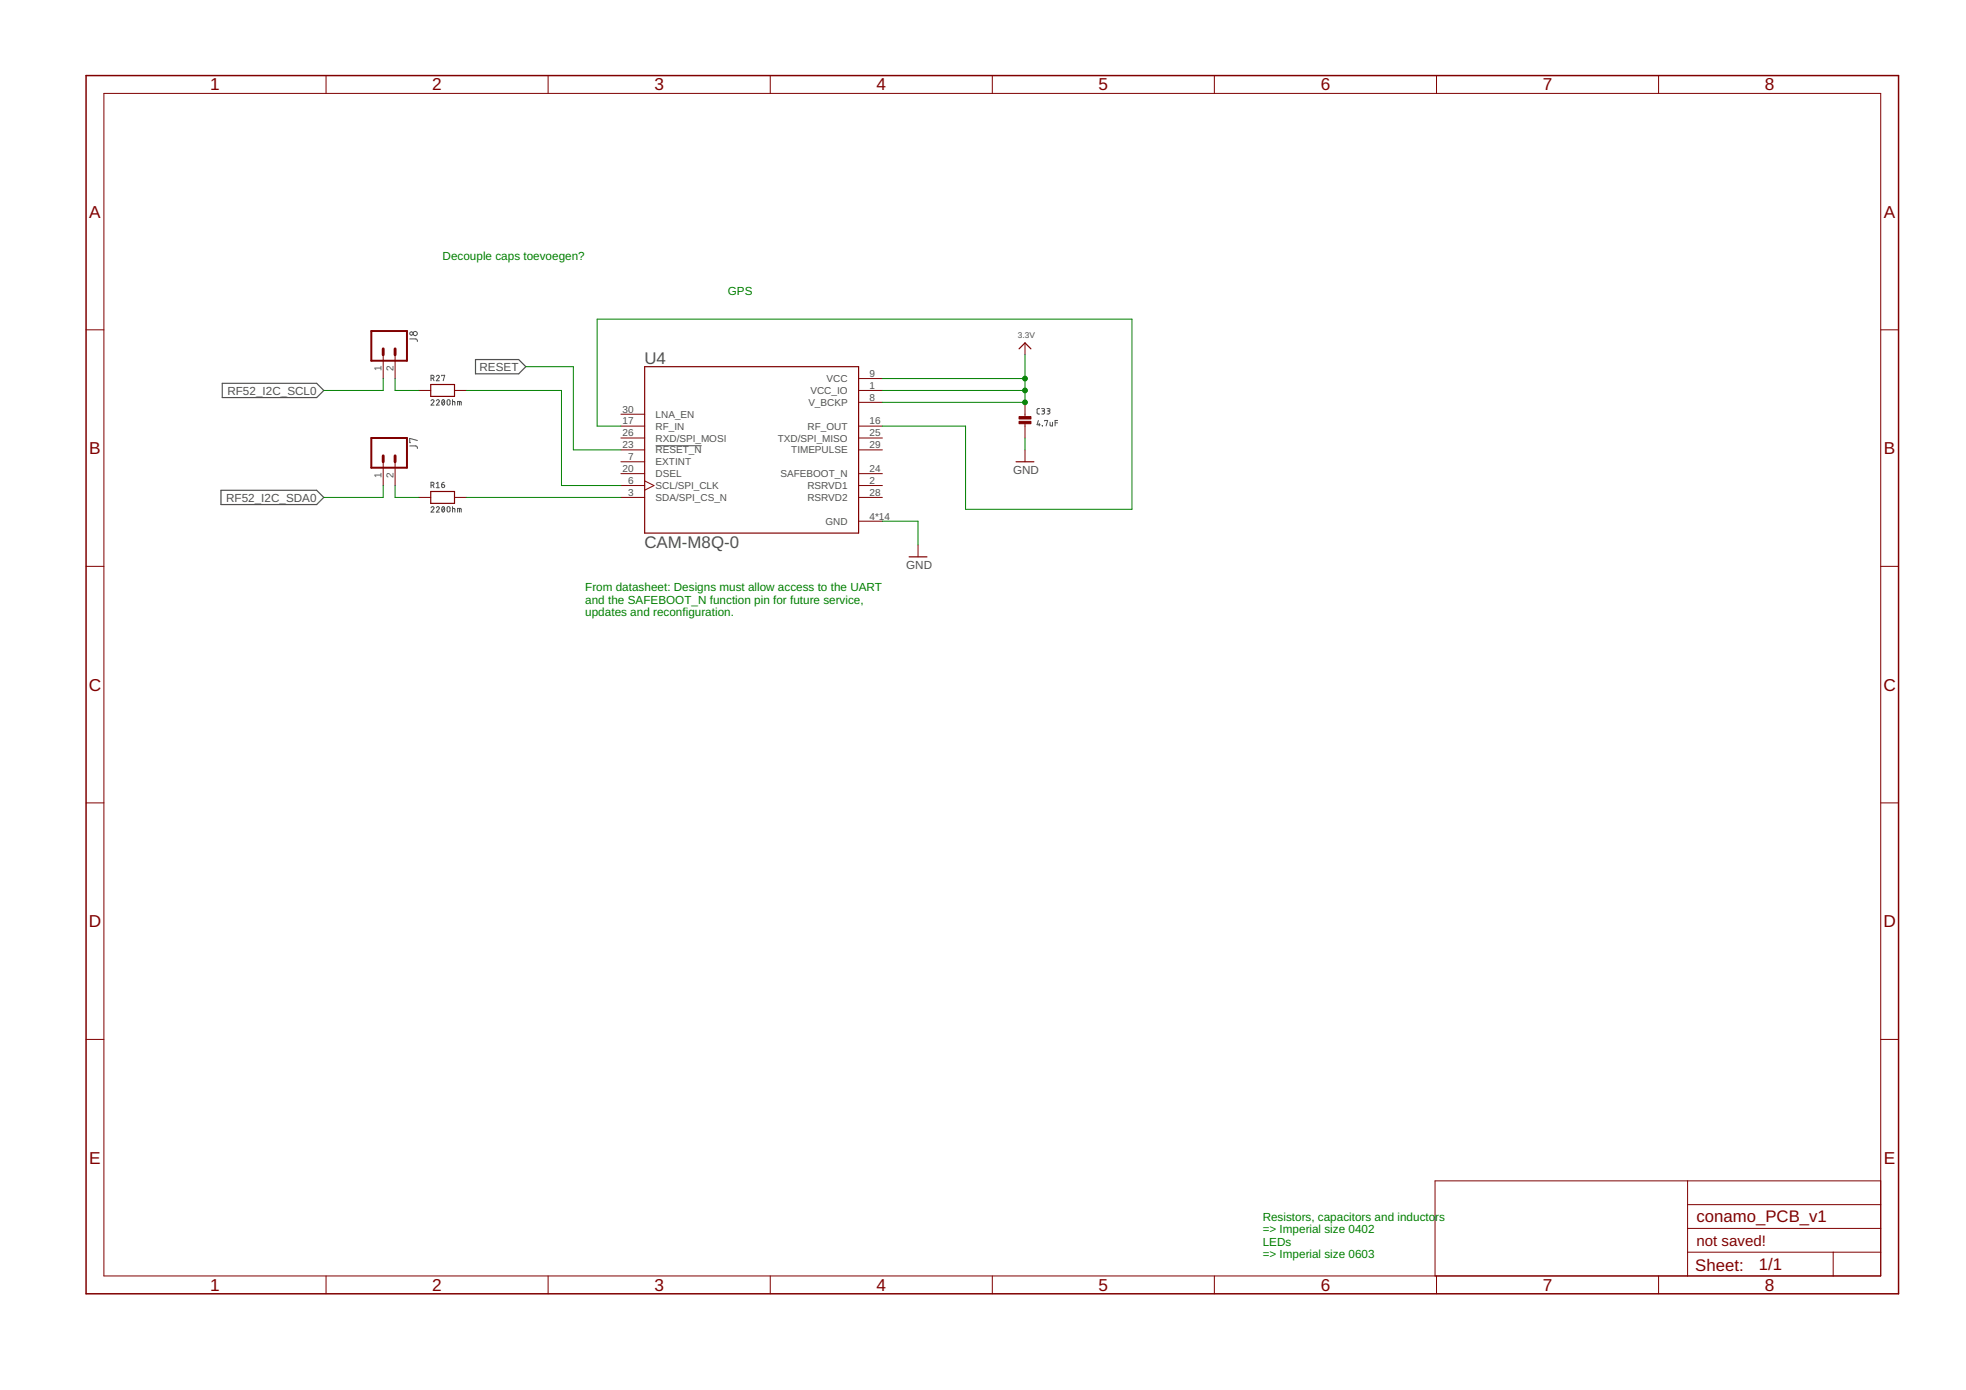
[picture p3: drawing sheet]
<svg xmlns="http://www.w3.org/2000/svg" width="420mm" height="297mm" viewBox="0 0 420 297" stroke-linecap="round" stroke-linejoin="round" font-family="sans-serif">
<g fill="none" stroke="#505050" stroke-width=".21">
<path d="M87.6 72.4l1.4 .1 .2 .5M87.6 95.3h1.4l.2 .5M89.2 94.1l-1.6-.4v.9h.1M92.1 85.7a.32 .32 0 0 1 .5-.3 .32 .32 0 0 1 .1 .5l-.6 .7h.7M92.1 80.8l.6-.1 .1-.2-.2-.3h-.5v1.2M92.5 80.8l.3 .6M93.2 80.5a.32 .32 0 0 1 .5-.3 .32 .32 0 0 1 .1 .5l-.6 .7h.7M93.3 85.7a.32 .32 0 0 1 .4-.3 .32 .32 0 0 1 .1 .5l-.5 .7h.6M94.4 80.3v-.1h.6l-.3 1.2M94.6 85.5l.1-.1a.63 .63 0 0 1 .3 .6 .63 .63 0 0 1-.4 .6l-.2-.6zM95 85.7l-.5 .6M95.7 85.5l.2-.1 .3 .2v.8l-.3 .2-.3-.2z"/>
<path d="M96.7 85.8l.5 .1v.7M96.7 85.4v1.2M97.8 86.6v-.8h.7l.1 .8M98.2 85.8v.8M140.1 95.2h9.8M221.9 89.9l-.3 .9h.7M222.1 90.5v.5M222.2 87.3h-.4l-.2 .3 .1 .7 .5 .2M222.6 87.3h.5l.1 .2v.2l-.5 .1M222.7 91h.1M222.9 87.8l.3 .1v.3l-.1 .2-.5 .1M223.2 90v-.1h.7l-.3 1.1"/>
<path d="M223.8 87.3h.4l.2 .2-.1 .2-.4 .1M224.1 87.8l.2 .1 .1 .3-.2 .2-.4 .1M224.4 90.2v.6l.2 .2h.3v-.8M225.5 90.4h.5M226 89.9h-.5v1.1M92.1 108.5a.32 .32 0 0 1 .5-.2 .32 .32 0 0 1 .1 .5l-.6 .6h.7M92.1 103.7l.6-.1v-.4l-.6-.1v1.1M92.5 103.7l.3 .5M93.2 103.3l.4-.2v1.1M93.2 104.2h.7M93.3 108.5a.32 .32 0 0 1 .4-.2 .32 .32 0 0 1 .1 .5l-.5 .6h.6M94.4 103.6h.4a.33 .33 0 0 1 .2 .3 .33 .33 0 0 1-.3 .3 .33 .33 0 0 1-.3-.3z"/>
<path d="M94.6 108.3h.1a.63 .63 0 0 1 .3 .6 .63 .63 0 0 1-.4 .5l-.2-.6zM94.9 103.1l-.4 .1-.1 .4M95 108.5l-.5 .7M95.7 108.3h.2l.3 .1v.8l-.3 .2-.3-.2zM96.7 108.6l.5 .2v.6M96.7 108.3v1.1M97.8 109.4v-.8l.7 .1 .1 .7M98.2 108.6v.8"/>
<circle cx="87.9" cy="71.3" r=".36"/>
<circle cx="88.7" cy="71.3" r=".44"/>
</g>
<path d="M101.6 76.8h9.2l1.6 1.6-1.6 1.5h-9.2zM47.5 81.9h20.2l1.5 1.5-1.5 1.6h-20.2zM47.2 104.8h20.5l1.5 1.5-1.5 1.5h-20.5z" fill="none" stroke="#505050" stroke-width=".25"/>
<g fill="none" stroke="#800000" stroke-width=".21">
<path d="M22.2 20h379.7v252.7h-379.7zM69.7 16.2v3.8M117.1 16.2v3.8M164.6 16.2v3.8M212.1 16.2v3.8M259.5 16.2v3.8M307 16.2v3.8M354.5 16.2v3.8M18.4 70.5h3.8M81.9 75.8v5.1M84.4 75.8v5.1M219.1 73.3v2.5"/>
<path d="M401.9 70.5h3.8M81.9 98.7v5.1M84.4 98.7v5.1M89.5 83.4h2.6M97.1 83.4h2.6M132.7 91.1h5.1M132.7 88.5h5.1M132.7 93.6h5.1M132.7 96.1h5.1M132.7 98.7h5.1M183.5 80.9h5.1M183.5 83.4h5.1"/>
<path d="M183.5 86h5.1M183.5 91.1h5.1M183.5 93.6h5.1M183.5 96.1h5.1M219.1 86v3.3M219.1 90.3v3.3M219.1 96.1v2.6M89.5 106.3h2.6M97.1 106.3h2.6M132.7 101.2h5.1M132.7 103.8h5.1M132.7 106.3h5.1"/>
<path d="M137.8 102.8l2 1-2 1M183.5 111.4h5.1M183.5 101.2h5.1M183.5 103.8h5.1M183.5 106.3h5.1M196.2 116.5v2.5M18.4 121h3.8M401.9 121h3.8M18.4 171.6h3.8M401.9 171.6h3.8M18.4 222.1h3.8M401.9 222.1h3.8"/>
<path d="M360.7 252.3v20.4M360.7 257.4h41.2M401.9 252.3h-95.2v20.4M69.7 272.7v3.8M117.1 272.7v3.8M164.6 272.7v3.8M212.1 272.7v3.8M259.5 272.7v3.8M307 272.7v3.8M354.5 272.7v3.8M360.7 267.6h41.2M360.7 262.5h41.2"/>
<path d="M391.8 267.6v5.1"/>
</g>
<path d="M18.4 16.2h387.3v260.3h-387.3z" fill="none" stroke="#800000" stroke-width=".32"/>
<path d="M137.8 78.4h45.7v35.5h-45.7zM217.8 74.5l1.3-1.2 1.2 1.2M92.1 82.2h5v2.5h-5zM217.1 98.7h3.9M92.1 105h5v2.6h-5zM194.3 119h3.8" fill="none" stroke="#800000" stroke-width=".25"/>
<path d="M79.4 70.7h7.6v6.4h-7.6zM79.4 93.6h7.6v6.3h-7.6z" fill="none" stroke="#800000" stroke-width=".42"/>
<path d="M81.9 74.5v1.3M84.4 74.5v1.3M81.9 97.4v1.3M84.4 97.4v1.3" fill="none" stroke="#800000" stroke-width=".61"/>
<g fill="#800000" stroke="#800000" stroke-width=".21">
<path d="M217.8 90h2.5v.6h-2.5z"/>
<path d="M217.8 89h2.5v.5h-2.5z"/>
</g>
<g fill="none" stroke="#008000" stroke-width=".21">
<path d="M112.4 78.4h10.1v17.7h10.2M219.1 75.8v10.2h-30.5M81.9 80.9v2.5h-12.7M84.4 80.9v2.5h5.1M99.7 83.4h20.3v20.4h12.7M132.7 91.1h-5.1v-22.9h114.3v40.6h-35.5v-17.7h-17.8M188.6 83.4h30.5M188.6 80.9h30.5M219.1 93.6v2.5M81.9 103.8v2.5h-12.7M84.4 103.8v2.5h5.1M99.7 106.3h33"/>
<path d="M188.6 111.4h7.6v5.1"/>
</g>
<g fill="#008000" stroke="#008000" stroke-width=".21">
<circle cx="219.1" cy="83.4" r=".51"/>
<circle cx="219.1" cy="80.9" r=".51"/>
<circle cx="219.1" cy="86" r=".51"/>
</g>
<g font-size="3.7" fill="#800000">
<text x="44.9" y="19.3">1</text>
<text x="92.4" y="19.3">2</text>
<text x="139.9" y="19.3">3</text>
<text x="187.3" y="19.3">4</text>
<text x="234.8" y="19.3">5</text>
<text x="282.2" y="19.3">6</text>
<text x="329.7" y="19.3">7</text>
<text x="377.2" y="19.3">8</text>
<text x="19.1" y="46.5">A</text>
<text x="402.6" y="46.5">A</text>
<text x="19.1" y="97.1">B</text>
<text x="402.6" y="97.1">B</text>
<text x="19" y="147.6">C</text>
<text x="402.5" y="147.6">C</text>
<text x="19" y="198.1">D</text>
<text x="402.5" y="198.1">D</text>
<text x="19.1" y="248.7">E</text>
<text x="402.6" y="248.7">E</text>
<text x="44.9" y="275.9">1</text>
<text x="92.4" y="275.9">2</text>
<text x="139.9" y="275.9">3</text>
<text x="187.3" y="275.9">4</text>
<text x="234.8" y="275.9">5</text>
<text x="282.2" y="275.9">6</text>
<text x="329.7" y="275.9">7</text>
<text x="377.2" y="275.9">8</text>
</g>
<g font-size="3.6" fill="#505050">
<text x="137.7" y="77.8">U4</text>
<text x="137.7" y="117">CAM-M8Q-0</text>
</g>
<g font-size="3.6" fill="#800000">
<text x="362.6" y="261.2">conamo_PCB_v1</text>
<text x="362.3" y="271.5">Sheet:</text>
<text x="375.9" y="271.4">1/1</text>
</g>
<text font-size="3.2" fill="#800000" x="362.6" y="266.3">not saved!</text>
<g font-size="2.5" fill="#008000">
<text x="94.6" y="55.5">Decouple caps toevoegen?</text>
<text x="155.6" y="63.1">GPS</text>
<text x="125.1" y="126.4">From datasheet: Designs must allow access to the UART</text>
<text x="125.1" y="129">and the SAFEBOOT_N function pin for future service,</text>
<text x="125.1" y="131.7">updates and reconfiguration.</text>
<text x="269.9" y="260.9">Resistors, capacitors and inducto</text>
<text x="269.9" y="263.5">=&gt; Imperial size 0402</text>
<text x="306.7" y="260.9">rs</text>
<text x="269.9" y="266.2">LEDs</text>
<text x="269.9" y="268.9">=&gt; Imperial size 0603</text>
</g>
<g font-size="2.5" fill="#505050">
<text x="102.5" y="79.3">RESET</text>
<text x="48.6" y="84.3">RF52_I2C_SCL0</text>
<text x="216.5" y="101.2">GND</text>
<text x="48.3" y="107.2">RF52_I2C_SDA0</text>
<text x="193.7" y="121.5">GND</text>
</g>
<g font-size="2.1" fill="#505050">
<text x="81.5" y="79.3" transform="rotate(-90 81.5 79.3)">1</text>
<text x="84.1" y="79.3" transform="rotate(-90 84.1 79.3)">2</text>
<text x="176.6" y="81.7">VCC</text>
<text x="185.8" y="80.6">9</text>
<text x="185.8" y="83.1">1</text>
<text x="133.1" y="88.2">30</text>
<text x="140.1" y="89.3">LNA_EN</text>
<text x="172.8" y="86.7">V_BCKP</text>
<text x="173.2" y="84.2">VCC_IO</text>
<text x="185.8" y="85.6">8</text>
<text x="133.1" y="90.7">17</text>
<text x="133.1" y="93.2">26</text>
<text x="133.1" y="95.8">23</text>
<text x="140.1" y="91.8">RF_IN</text>
<text x="140.1" y="94.4">RXD/SPI_MOSI</text>
<text x="166.2" y="94.4">TXD/SPI_MISO</text>
<text x="172.6" y="91.8">RF_OUT</text>
<text x="185.8" y="90.7">16</text>
<text x="185.8" y="93.2">25</text>
<text x="185.8" y="95.8">29</text>
<text x="133.1" y="100.9">20</text>
<text x="134.3" y="98.3">7</text>
<text x="140.1" y="96.9">RESET_N</text>
<text x="140.1" y="99.4">EXTINT</text>
<text x="140.1" y="102">DSEL</text>
<text x="166.8" y="102">SAFEBOOT_N</text>
<text x="169.1" y="96.9">TIMEPULSE</text>
<text x="185.8" y="100.9">24</text>
<text x="81.5" y="102.2" transform="rotate(-90 81.5 102.2)">1</text>
<text x="84.1" y="102.2" transform="rotate(-90 84.1 102.2)">2</text>
<text x="134.3" y="103.4">6</text>
<text x="134.3" y="105.9">3</text>
<text x="140.1" y="104.5">SCL/SPI_CLK</text>
<text x="140.1" y="107.1">SDA/SPI_CS_N</text>
<text x="172.5" y="104.5">RSRVD1</text>
<text x="172.5" y="107.1">RSRVD2</text>
<text x="185.8" y="103.4">2</text>
<text x="185.8" y="105.9">28</text>
<text x="176.4" y="112.1">GND</text>
<text x="185.8" y="111">4*14</text>
</g>
<text font-size="1.8" fill="#505050" x="217.5" y="72.3">3.3V</text>
</svg>
